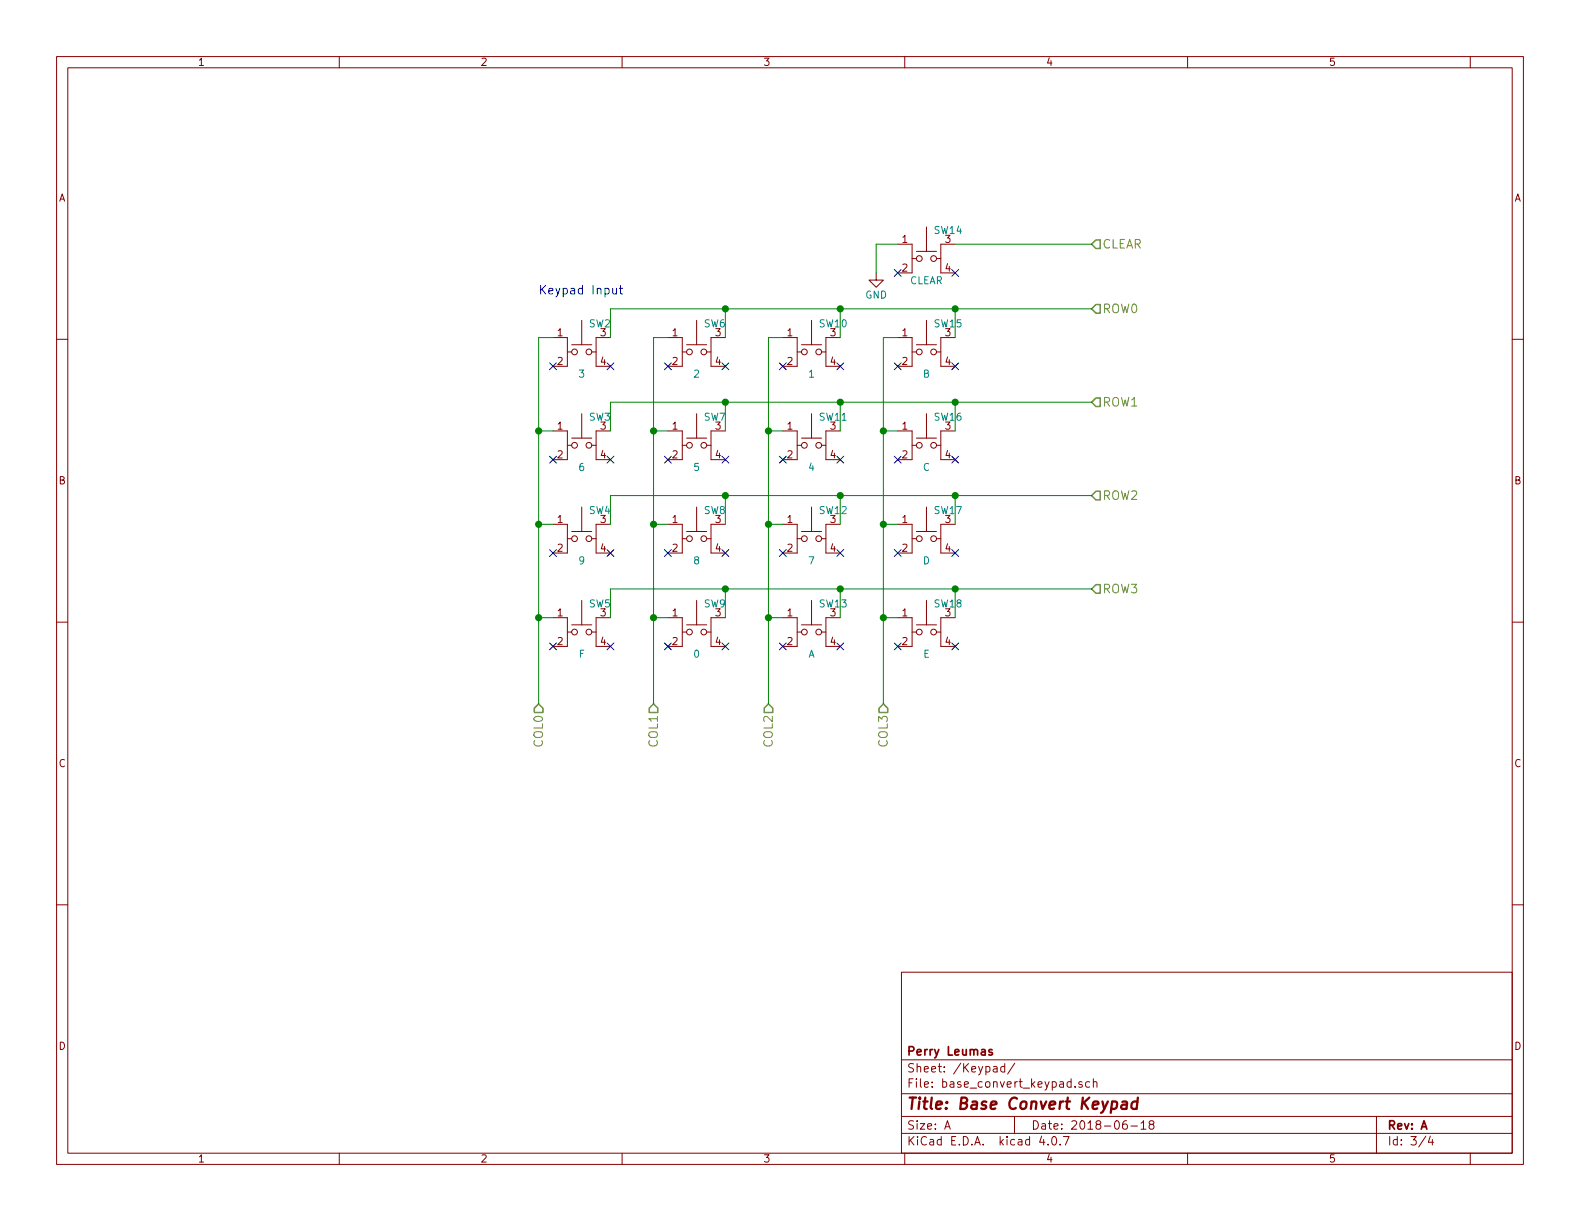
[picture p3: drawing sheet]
EESchema Schematic File Version 4
LIBS:base_convert-cache
EELAYER 26 0
EELAYER END
$Descr A 11000 8500
encoding utf-8
Sheet 3 4
Title "Base Convert Keypad"
Date "2018-06-18"
Rev "A"
Comp "Perry Leumas"
Comment1 ""
Comment2 ""
Comment3 ""
Comment4 ""
$EndDescr
$Comp
L Switch_Generic:SW_Push_Dual2 SW11
U 1 1
P 5650 3000
F 0 "SW11" H 5700 3100 50  0000 L CNN
F 1 "4" H 5650 2750 50  0000 C CNN
F 2 "Switch_CK:CK_PTS645_6mm_SMD" H 5650 3200 50  0001 C CNN
F 3 "https://www.ckswitches.com/media/1471/pts645.pdf" H 5650 3200 50  0001 C CNN
F 4 "SWITCH TACTILE SPST-NO 0.05A 12V" H 5650 3000 60  0001 C CNN "Description"
F 5 "C&K" H 5650 3000 60  0001 C CNN "Manufacture"
F 6 "PTS645SK13SMTR92LFS" H 5650 3000 60  0001 C CNN "Mfg Part Number"
F 7 "SMT" H 5650 3000 60  0001 C CNN "Package"
	1    5650 3000
	1    0    0    -1  
$EndComp
$Comp
L Switch_Generic:SW_Push_Dual2 SW7
U 1 1
P 4850 3000
F 0 "SW7" H 4900 3100 50  0000 L CNN
F 1 "5" H 4850 2750 50  0000 C CNN
F 2 "Switch_CK:CK_PTS645_6mm_SMD" H 4850 3200 50  0001 C CNN
F 3 "https://www.ckswitches.com/media/1471/pts645.pdf" H 4850 3200 50  0001 C CNN
F 4 "SWITCH TACTILE SPST-NO 0.05A 12V" H 4850 3000 60  0001 C CNN "Description"
F 5 "C&K" H 4850 3000 60  0001 C CNN "Manufacture"
F 6 "PTS645SK13SMTR92LFS" H 4850 3000 60  0001 C CNN "Mfg Part Number"
F 7 "SMT" H 4850 3000 60  0001 C CNN "Package"
	1    4850 3000
	1    0    0    -1  
$EndComp
$Comp
L Switch_Generic:SW_Push_Dual2 SW3
U 1 1
P 4050 3000
F 0 "SW3" H 4100 3100 50  0000 L CNN
F 1 "6" H 4050 2750 50  0000 C CNN
F 2 "Switch_CK:CK_PTS645_6mm_SMD" H 4050 3200 50  0001 C CNN
F 3 "https://www.ckswitches.com/media/1471/pts645.pdf" H 4050 3200 50  0001 C CNN
F 4 "SWITCH TACTILE SPST-NO 0.05A 12V" H 4050 3000 60  0001 C CNN "Description"
F 5 "C&K" H 4050 3000 60  0001 C CNN "Manufacture"
F 6 "PTS645SK13SMTR92LFS" H 4050 3000 60  0001 C CNN "Mfg Part Number"
F 7 "SMT" H 4050 3000 60  0001 C CNN "Package"
	1    4050 3000
	1    0    0    -1  
$EndComp
$Comp
L Switch_Generic:SW_Push_Dual2 SW16
U 1 1
P 6450 3000
F 0 "SW16" H 6500 3100 50  0000 L CNN
F 1 "C" H 6450 2750 50  0000 C CNN
F 2 "Switch_CK:CK_PTS645_6mm_SMD" H 6450 3200 50  0001 C CNN
F 3 "https://www.ckswitches.com/media/1471/pts645.pdf" H 6450 3200 50  0001 C CNN
F 4 "SWITCH TACTILE SPST-NO 0.05A 12V" H 6450 3000 60  0001 C CNN "Description"
F 5 "C&K" H 6450 3000 60  0001 C CNN "Manufacture"
F 6 "PTS645SK13SMTR92LFS" H 6450 3000 60  0001 C CNN "Mfg Part Number"
F 7 "SMT" H 6450 3000 60  0001 C CNN "Package"
	1    6450 3000
	1    0    0    -1  
$EndComp
$Comp
L Switch_Generic:SW_Push_Dual2 SW15
U 1 1
P 6450 2350
F 0 "SW15" H 6500 2450 50  0000 L CNN
F 1 "B" H 6450 2100 50  0000 C CNN
F 2 "Switch_CK:CK_PTS645_6mm_SMD" H 6450 2550 50  0001 C CNN
F 3 "https://www.ckswitches.com/media/1471/pts645.pdf" H 6450 2550 50  0001 C CNN
F 4 "SWITCH TACTILE SPST-NO 0.05A 12V" H 6450 2350 60  0001 C CNN "Description"
F 5 "C&K" H 6450 2350 60  0001 C CNN "Manufacture"
F 6 "PTS645SK13SMTR92LFS" H 6450 2350 60  0001 C CNN "Mfg Part Number"
F 7 "SMT" H 6450 2350 60  0001 C CNN "Package"
	1    6450 2350
	1    0    0    -1  
$EndComp
$Comp
L Switch_Generic:SW_Push_Dual2 SW10
U 1 1
P 5650 2350
F 0 "SW10" H 5700 2450 50  0000 L CNN
F 1 "1" H 5650 2100 50  0000 C CNN
F 2 "Switch_CK:CK_PTS645_6mm_SMD" H 5650 2550 50  0001 C CNN
F 3 "https://www.ckswitches.com/media/1471/pts645.pdf" H 5650 2550 50  0001 C CNN
F 4 "SWITCH TACTILE SPST-NO 0.05A 12V" H 5650 2350 60  0001 C CNN "Description"
F 5 "C&K" H 5650 2350 60  0001 C CNN "Manufacture"
F 6 "PTS645SK13SMTR92LFS" H 5650 2350 60  0001 C CNN "Mfg Part Number"
F 7 "SMT" H 5650 2350 60  0001 C CNN "Package"
	1    5650 2350
	1    0    0    -1  
$EndComp
$Comp
L Switch_Generic:SW_Push_Dual2 SW6
U 1 1
P 4850 2350
F 0 "SW6" H 4900 2450 50  0000 L CNN
F 1 "2" H 4850 2100 50  0000 C CNN
F 2 "Switch_CK:CK_PTS645_6mm_SMD" H 4850 2550 50  0001 C CNN
F 3 "https://www.ckswitches.com/media/1471/pts645.pdf" H 4850 2550 50  0001 C CNN
F 4 "SWITCH TACTILE SPST-NO 0.05A 12V" H 4850 2350 60  0001 C CNN "Description"
F 5 "C&K" H 4850 2350 60  0001 C CNN "Manufacture"
F 6 "PTS645SK13SMTR92LFS" H 4850 2350 60  0001 C CNN "Mfg Part Number"
F 7 "SMT" H 4850 2350 60  0001 C CNN "Package"
	1    4850 2350
	1    0    0    -1  
$EndComp
$Comp
L Switch_Generic:SW_Push_Dual2 SW2
U 1 1
P 4050 2350
F 0 "SW2" H 4100 2450 50  0000 L CNN
F 1 "3" H 4050 2100 50  0000 C CNN
F 2 "Switch_CK:CK_PTS645_6mm_SMD" H 4050 2550 50  0001 C CNN
F 3 "https://www.ckswitches.com/media/1471/pts645.pdf" H 4050 2550 50  0001 C CNN
F 4 "SWITCH TACTILE SPST-NO 0.05A 12V" H 4050 2350 60  0001 C CNN "Description"
F 5 "C&K" H 4050 2350 60  0001 C CNN "Manufacture"
F 6 "PTS645SK13SMTR92LFS" H 4050 2350 60  0001 C CNN "Mfg Part Number"
F 7 "SMT" H 4050 2350 60  0001 C CNN "Package"
	1    4050 2350
	1    0    0    -1  
$EndComp
$Comp
L Switch_Generic:SW_Push_Dual2 SW9
U 1 1
P 4850 4300
F 0 "SW9" H 4900 4400 50  0000 L CNN
F 1 "0" H 4850 4050 50  0000 C CNN
F 2 "Switch_CK:CK_PTS645_6mm_SMD" H 4850 4500 50  0001 C CNN
F 3 "https://www.ckswitches.com/media/1471/pts645.pdf" H 4850 4500 50  0001 C CNN
F 4 "SWITCH TACTILE SPST-NO 0.05A 12V" H 4850 4300 60  0001 C CNN "Description"
F 5 "C&K" H 4850 4300 60  0001 C CNN "Manufacture"
F 6 "PTS645SK13SMTR92LFS" H 4850 4300 60  0001 C CNN "Mfg Part Number"
F 7 "SMT" H 4850 4300 60  0001 C CNN "Package"
	1    4850 4300
	1    0    0    -1  
$EndComp
$Comp
L Switch_Generic:SW_Push_Dual2 SW13
U 1 1
P 5650 4300
F 0 "SW13" H 5700 4400 50  0000 L CNN
F 1 "A" H 5650 4050 50  0000 C CNN
F 2 "Switch_CK:CK_PTS645_6mm_SMD" H 5650 4500 50  0001 C CNN
F 3 "https://www.ckswitches.com/media/1471/pts645.pdf" H 5650 4500 50  0001 C CNN
F 4 "SWITCH TACTILE SPST-NO 0.05A 12V" H 5650 4300 60  0001 C CNN "Description"
F 5 "C&K" H 5650 4300 60  0001 C CNN "Manufacture"
F 6 "PTS645SK13SMTR92LFS" H 5650 4300 60  0001 C CNN "Mfg Part Number"
F 7 "SMT" H 5650 4300 60  0001 C CNN "Package"
	1    5650 4300
	1    0    0    -1  
$EndComp
$Comp
L Switch_Generic:SW_Push_Dual2 SW18
U 1 1
P 6450 4300
F 0 "SW18" H 6500 4400 50  0000 L CNN
F 1 "E" H 6450 4050 50  0000 C CNN
F 2 "Switch_CK:CK_PTS645_6mm_SMD" H 6450 4500 50  0001 C CNN
F 3 "https://www.ckswitches.com/media/1471/pts645.pdf" H 6450 4500 50  0001 C CNN
F 4 "SWITCH TACTILE SPST-NO 0.05A 12V" H 6450 4300 60  0001 C CNN "Description"
F 5 "C&K" H 6450 4300 60  0001 C CNN "Manufacture"
F 6 "PTS645SK13SMTR92LFS" H 6450 4300 60  0001 C CNN "Mfg Part Number"
F 7 "SMT" H 6450 4300 60  0001 C CNN "Package"
	1    6450 4300
	1    0    0    -1  
$EndComp
$Comp
L Switch_Generic:SW_Push_Dual2 SW5
U 1 1
P 4050 4300
F 0 "SW5" H 4100 4400 50  0000 L CNN
F 1 "F" H 4050 4050 50  0000 C CNN
F 2 "Switch_CK:CK_PTS645_6mm_SMD" H 4050 4500 50  0001 C CNN
F 3 "https://www.ckswitches.com/media/1471/pts645.pdf" H 4050 4500 50  0001 C CNN
F 4 "SWITCH TACTILE SPST-NO 0.05A 12V" H 4050 4300 60  0001 C CNN "Description"
F 5 "C&K" H 4050 4300 60  0001 C CNN "Manufacture"
F 6 "PTS645SK13SMTR92LFS" H 4050 4300 60  0001 C CNN "Mfg Part Number"
F 7 "SMT" H 4050 4300 60  0001 C CNN "Package"
	1    4050 4300
	1    0    0    -1  
$EndComp
$Comp
L Switch_Generic:SW_Push_Dual2 SW8
U 1 1
P 4850 3650
F 0 "SW8" H 4900 3750 50  0000 L CNN
F 1 "8" H 4850 3400 50  0000 C CNN
F 2 "Switch_CK:CK_PTS645_6mm_SMD" H 4850 3850 50  0001 C CNN
F 3 "https://www.ckswitches.com/media/1471/pts645.pdf" H 4850 3850 50  0001 C CNN
F 4 "SWITCH TACTILE SPST-NO 0.05A 12V" H 4850 3650 60  0001 C CNN "Description"
F 5 "C&K" H 4850 3650 60  0001 C CNN "Manufacture"
F 6 "PTS645SK13SMTR92LFS" H 4850 3650 60  0001 C CNN "Mfg Part Number"
F 7 "SMT" H 4850 3650 60  0001 C CNN "Package"
	1    4850 3650
	1    0    0    -1  
$EndComp
$Comp
L Switch_Generic:SW_Push_Dual2 SW4
U 1 1
P 4050 3650
F 0 "SW4" H 4100 3750 50  0000 L CNN
F 1 "9" H 4050 3400 50  0000 C CNN
F 2 "Switch_CK:CK_PTS645_6mm_SMD" H 4050 3850 50  0001 C CNN
F 3 "https://www.ckswitches.com/media/1471/pts645.pdf" H 4050 3850 50  0001 C CNN
F 4 "SWITCH TACTILE SPST-NO 0.05A 12V" H 4050 3650 60  0001 C CNN "Description"
F 5 "C&K" H 4050 3650 60  0001 C CNN "Manufacture"
F 6 "PTS645SK13SMTR92LFS" H 4050 3650 60  0001 C CNN "Mfg Part Number"
F 7 "SMT" H 4050 3650 60  0001 C CNN "Package"
	1    4050 3650
	1    0    0    -1  
$EndComp
$Comp
L Switch_Generic:SW_Push_Dual2 SW12
U 1 1
P 5650 3650
F 0 "SW12" H 5700 3750 50  0000 L CNN
F 1 "7" H 5650 3400 50  0000 C CNN
F 2 "Switch_CK:CK_PTS645_6mm_SMD" H 5650 3850 50  0001 C CNN
F 3 "https://www.ckswitches.com/media/1471/pts645.pdf" H 5650 3850 50  0001 C CNN
F 4 "SWITCH TACTILE SPST-NO 0.05A 12V" H 5650 3650 60  0001 C CNN "Description"
F 5 "C&K" H 5650 3650 60  0001 C CNN "Manufacture"
F 6 "PTS645SK13SMTR92LFS" H 5650 3650 60  0001 C CNN "Mfg Part Number"
F 7 "SMT" H 5650 3650 60  0001 C CNN "Package"
	1    5650 3650
	1    0    0    -1  
$EndComp
$Comp
L Switch_Generic:SW_Push_Dual2 SW17
U 1 1
P 6450 3650
F 0 "SW17" H 6500 3750 50  0000 L CNN
F 1 "D" H 6450 3400 50  0000 C CNN
F 2 "Switch_CK:CK_PTS645_6mm_SMD" H 6450 3850 50  0001 C CNN
F 3 "https://www.ckswitches.com/media/1471/pts645.pdf" H 6450 3850 50  0001 C CNN
F 4 "SWITCH TACTILE SPST-NO 0.05A 12V" H 6450 3650 60  0001 C CNN "Description"
F 5 "C&K" H 6450 3650 60  0001 C CNN "Manufacture"
F 6 "PTS645SK13SMTR92LFS" H 6450 3650 60  0001 C CNN "Mfg Part Number"
F 7 "SMT" H 6450 3650 60  0001 C CNN "Package"
	1    6450 3650
	1    0    0    -1  
$EndComp
$Comp
L Switch_Generic:SW_Push_Dual2 SW14
U 1 1
P 6450 1700
F 0 "SW14" H 6500 1800 50  0000 L CNN
F 1 "CLEAR" H 6450 1450 50  0000 C CNN
F 2 "Switch_CK:CK_PTS645_6mm_SMD" H 6450 1900 50  0001 C CNN
F 3 "https://www.ckswitches.com/media/1471/pts645.pdf" H 6450 1900 50  0001 C CNN
F 4 "C&K" H 6450 1700 60  0001 C CNN "Manufacture"
F 5 "PTS645SK13SMTR92LFS" H 6450 1700 60  0001 C CNN "Mfg Part Number"
F 6 "SMT" H 6450 1700 60  0001 C CNN "Package"
F 7 "SWITCH TACTILE SPST-NO 0.05A 12V" H 6450 1700 60  0001 C CNN "Description"
	1    6450 1700
	1    0    0    -1  
$EndComp
$Comp
L base_convert-rescue:GND #PWR027
U 1 1
P 6100 1900
F 0 "#PWR027" H 6100 1650 50  0001 C CNN
F 1 "GND" H 6100 1750 50  0000 C CNN
F 2 "" H 6100 1900 50  0001 C CNN
F 3 "" H 6100 1900 50  0001 C CNN
	1    6100 1900
	1    0    0    -1  
$EndComp
Text Notes 3750 2050 0    60   ~ 0
Keypad Input
Text HLabel 7600 2150 2    60   Input ~ 0
ROW0
Text HLabel 7600 2800 2    60   Input ~ 0
ROW1
Text HLabel 7600 3450 2    60   Input ~ 0
ROW2
Text HLabel 7600 4100 2    60   Input ~ 0
ROW3
Text HLabel 3750 4900 3    60   Input ~ 0
COL0
Text HLabel 4550 4900 3    60   Input ~ 0
COL1
Text HLabel 5350 4900 3    60   Input ~ 0
COL2
Text HLabel 6150 4900 3    60   Input ~ 0
COL3
Text HLabel 7600 1700 2    60   Input ~ 0
CLEAR
NoConn ~ 6650 1900
NoConn ~ 6250 1900
NoConn ~ 6250 2550
NoConn ~ 6650 2550
NoConn ~ 5850 2550
NoConn ~ 5450 2550
NoConn ~ 5050 2550
NoConn ~ 4650 2550
NoConn ~ 4250 2550
NoConn ~ 3850 2550
NoConn ~ 3850 3200
NoConn ~ 4250 3200
NoConn ~ 4650 3200
NoConn ~ 5050 3200
NoConn ~ 5450 3200
NoConn ~ 5850 3200
NoConn ~ 5850 3850
NoConn ~ 5450 3850
NoConn ~ 5050 3850
NoConn ~ 4650 3850
NoConn ~ 4250 3850
NoConn ~ 3850 3850
NoConn ~ 3850 4500
NoConn ~ 4250 4500
NoConn ~ 4650 4500
NoConn ~ 5050 4500
NoConn ~ 5450 4500
NoConn ~ 5850 4500
NoConn ~ 6250 4500
NoConn ~ 6650 4500
NoConn ~ 6650 3850
NoConn ~ 6250 3850
NoConn ~ 6250 3200
NoConn ~ 6650 3200
Wire Wire Line
	4250 2350 4250 2150
Wire Wire Line
	4250 2150 7600 2150
Wire Wire Line
	5850 2350 5850 2150
Wire Wire Line
	5050 2350 5050 2150
Wire Wire Line
	4250 3000 4250 2800
Wire Wire Line
	4250 2800 7600 2800
Wire Wire Line
	6650 3000 6650 2800
Wire Wire Line
	5850 3000 5850 2800
Wire Wire Line
	5050 3000 5050 2800
Wire Wire Line
	4250 3650 4250 3450
Wire Wire Line
	4250 4300 4250 4100
Wire Wire Line
	4250 4100 7600 4100
Wire Wire Line
	6650 3450 6650 3650
Wire Wire Line
	5850 3450 5850 3650
Wire Wire Line
	5050 3650 5050 3450
Wire Wire Line
	5050 4300 5050 4100
Wire Wire Line
	5850 4300 5850 4100
Wire Wire Line
	6650 4300 6650 4100
Wire Wire Line
	3850 2350 3750 2350
Wire Wire Line
	3750 2350 3750 4900
Wire Wire Line
	3850 4300 3750 4300
Wire Wire Line
	3850 3650 3750 3650
Wire Wire Line
	3850 3000 3750 3000
Wire Wire Line
	4650 2350 4550 2350
Wire Wire Line
	4550 2350 4550 4900
Wire Wire Line
	5450 2350 5350 2350
Wire Wire Line
	5350 2350 5350 4900
Wire Wire Line
	6250 2350 6150 2350
Wire Wire Line
	6150 2350 6150 4900
Wire Wire Line
	6250 3000 6150 3000
Wire Wire Line
	6250 3650 6150 3650
Wire Wire Line
	6250 4300 6150 4300
Wire Wire Line
	5450 4300 5350 4300
Wire Wire Line
	5450 3650 5350 3650
Wire Wire Line
	5450 3000 5350 3000
Wire Wire Line
	4650 3000 4550 3000
Wire Wire Line
	4650 3650 4550 3650
Wire Wire Line
	4650 4300 4550 4300
Wire Wire Line
	4250 3450 7600 3450
Wire Wire Line
	6100 1900 6100 1700
Wire Wire Line
	6100 1700 6250 1700
Wire Wire Line
	7600 1700 6650 1700
Connection ~ 5850 2150
Connection ~ 5050 2150
Connection ~ 6650 2800
Connection ~ 5850 2800
Connection ~ 5050 2800
Connection ~ 5850 3450
Connection ~ 5050 3450
Connection ~ 5050 4100
Connection ~ 5850 4100
Connection ~ 6650 4100
Connection ~ 3750 4300
Connection ~ 3750 3650
Connection ~ 3750 3000
Connection ~ 6150 3000
Connection ~ 6150 3650
Connection ~ 6150 4300
Connection ~ 5350 4300
Connection ~ 5350 3650
Connection ~ 5350 3000
Connection ~ 4550 3000
Connection ~ 4550 3650
Connection ~ 4550 4300
Connection ~ 6650 3450
Connection ~ 6650 2150
Wire Wire Line
	6650 2350 6650 2150
$EndSCHEMATC
